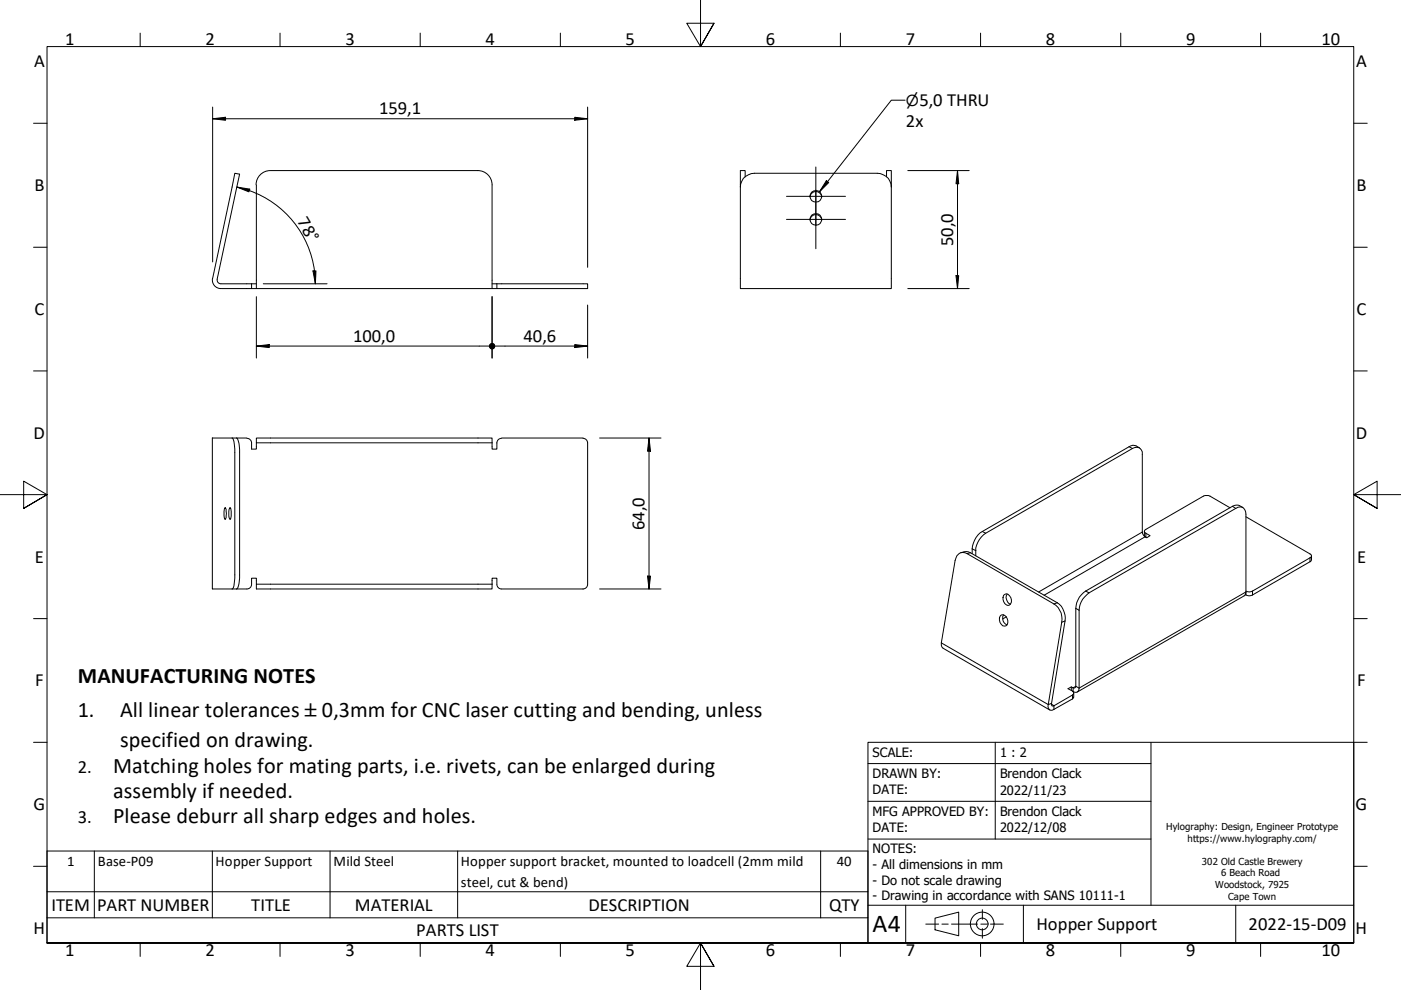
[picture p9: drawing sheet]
<svg xmlns="http://www.w3.org/2000/svg" width="297mm" height="210mm" viewBox="0 0 297 210" stroke-linecap="round" stroke-linejoin="round" font-family="sans-serif">
<!-- layer: Visible (Hylo) -->
<g fill="none" stroke="#000" stroke-width=".21">
<path d="M54.4 39.2v22M57.3 36.2a3 3 0 0 0-3 3M57.3 36.2h44M101.3 36.2a3 3 0 0 1 3 3M104.3 39.2v22M157 39.7a2.89 2.89 0 0 1 3-3h26a2.98 2.98 0 0 1 3 3M158 37.5v-1.3h-1v25h32v-25h-1v1.3M45.1 59a1.81 1.81 0 0 0 1.8 2.2h6.4v-1M45.1 59l4.7-22.3 1 .2-4.8 22.5 .4 .6 .4 .2h7.6M171.8 41.8a1.24 1.24 0 0 1 1.2-1.2 1.24 1.24 0 0 1 1.2 1.2M171.8 46.6a1.24 1.24 0 0 1 1.2-1.1 1.24 1.24 0 0 1 1.2 1.1M53.3 61.2h52"/>
<path d="M104.3 60.2h20.3v1h-19.3M105.3 60.2v1M49.2 92.9l.4 .7 .2 1.6v27.4l-.1 1.1a1.13 1.13 0 0 1-.5 1.2M50.2 92.9l.5 1.1 .1 1.2v27.4l-.1 1.1a1.29 1.29 0 0 1-.5 1.2M52.3 92.9h-7.3v32h7.3M52.4 92.9a.98 .98 0 0 1 .9 1M53.3 93.9v1.3h1.1v-1.3M54.4 92.9h49.9v1h-49.9zM104.3 93.9v1.3h1v-1.3M106.3 92.9a.98 .98 0 0 0-1 1M106.4 92.9h17.2M123.6 92.9a.98 .98 0 0 1 1 1"/>
<path d="M124.6 93.9v30a.98 .98 0 0 1-1 1M241.6 95a1.83 1.83 0 0 0-2.2-.3l-31.1 18a4.9 4.9 0 0 0-2.2 4.7M47.6 107.7h.2a3.1 3.1 0 0 1 0 2.4l-.3-.7zM48.7 107.7h.1a3.1 3.1 0 0 1 0 2.4l-.3-.7v-1zM203.7 117.2a2.13 2.13 0 0 1 2 0l18.5 10.6a3.9 3.9 0 0 1 1.6 3.9l-2.9 17.4 .1 .5h.5l3.9-2.2a.46 .46 0 0 0 .2-.5 .46 .46 0 0 0-.2-.4M242.6 112.7v.8l.4 .4M260.8 107.7l-4.3-2.5-1-.1-12.5 7.1-.3 .2v.5l1.1 .7-.7 .4-.3-.2-.4-.4-.2-.6v-16.4a1.3 1.3 0 0 0-.6-1.4 1.3 1.3 0 0 0-1.5 .1l-31.1 18a4.9 4.9 0 0 0-2.1 4.7M263.5 107.6a1.8 1.8 0 0 0-2.2-.2l-31.1 17.9a4.4 4.4 0 0 0-2.1 3.7v16.5a.38 .38 0 0 1-.6 .3l-.4-.2-.7 .4 1 .5M264.2 109.6l13.5 7.8 .4 .5-.4 .4-12.1 7a1.38 1.38 0 0 1-1.4 0M278.1 117.9l-.1 1-.3 .2-12.1 7a1.42 1.42 0 0 1-1.6 0M54.4 123.9v-1.3h-1.1v1.3a.98 .98 0 0 1-.9 1M54.4 123.9h49.9v1h-49.9z"/>
<path d="M104.3 123.9v-1.3h1v1.3a.98 .98 0 0 0 1 1M106.4 124.9h17.2M212.3 130.4a1.34 1.34 0 0 1 1.3 .8 1.34 1.34 0 0 1-.3 1.5 1.33 1.33 0 0 1-1.3-.6 1.33 1.33 0 0 1 0-1.4zM212.8 130.3a1.51 1.51 0 0 0 .7 2.2M212.8 126.2l.2-.2a1.06 1.06 0 0 1 1.4 1.2 .95 .95 0 0 1-.7 1.2 1.59 1.59 0 0 1-.9-2.2zM213.6 126a1.55 1.55 0 0 0 .6 2.1M227.1 145.6v.8M227.4 146.5a.79 .79 0 0 0 .9 .3 .79 .79 0 0 0 .5-.9v-16.5a4.7 4.7 0 0 1 2.1-3.7l31.1-17.9a1.31 1.31 0 0 1 1.5-.2 1.31 1.31 0 0 1 .7 1.4v16.5l-.2 .6-35.6 20.6M227.6 147v.8l-.2 .4-4.3 2.4a.81 .81 0 0 1-.8-.4 .81 .81 0 0 1-.1-.8l2.9-17.5a3.7 3.7 0 0 0-1.6-3.8l-18.5-10.7a1.51 1.51 0 0 0-2.3 .9l-3.1 18 .1 .9 22.9 13.3"/>
<circle cx="173" cy="41.6" r="1.26"/>
<circle cx="173" cy="46.5" r="1.26"/>
</g>
<!-- layer: Visible Narrow (Hylo) -->
<g fill="none" stroke="#000" stroke-width=".21">
<path d="M239.4 94.7l.7 .4M205.7 117.2l-.7 .2M206.1 116.4l.8 .3M208.3 112.7l.7 .4M242.2 112.8l-22 12.7M242.8 113.8l-21.4 12.4M243 113.1v.8M261.3 107.4l.7 .4M277.7 118.3v.8M199.6 136.3l22.6 13.1 .7-.3M213.4 130.8l-.8 .4M224.2 127.8l-.7 .3"/>
<path d="M225.8 131.7l-.7 .2M228.1 129l.7 .4M230.2 125.3l.7 .4M264.2 126.1v-.6l-35.4 20.4-.7-.4-.6 .3v.9M265.6 125.3v.8M222.9 149.3l.6 .3v.8M227.4 147.4v.8"/>
</g>
<!-- layer: Symbol (Hylo) -->
<path d="M175.2 38.3l.5 .4-2 2zM191.9 21.2h-2.9l-15.3 19.5M10 189.1h174v-8.7h-174v14.2M10 194.6v5.3h174v-5.3M20 180.4v14.2M45 180.4v14.2M70 180.4v14.2M97 180.4v14.2M174 180.4v14.2M184 189.1v5.5h-174" fill="none" stroke="#000" stroke-width=".21"/>
<!-- layer: Border (Hylo) -->
<g fill="none" stroke="#000" stroke-width=".21">
<path d="M148.5 -.1v10l-2.9-5h5.8l-2.9 5 2.9-5M29.7 7v2.9M59.4 7v2.9M89.1 7v2.9M118.8 7v2.9M178.2 7v2.9M207.9 7v2.9M237.6 7v2.9M267.3 7v2.9M7.1 26.1h2.9M287 26.1h2.9M7.1 52.4h2.9"/>
<path d="M287 52.4h2.9M7.1 78.6h2.9M287 78.6h2.9M0 104.9h10l-5-2.9v5.8l5-2.9-5 2.9M297 104.9h-10l5-2.9v5.8l-5-2.9 5 2.9M7.1 131.2h2.9M287 131.2h2.9M7.1 157.4h2.9M287 157.4h2.9M7.1 183.7h2.9M10 199.9v-190h277v190h-277h277M29.7 199.9v2.9"/>
<path d="M59.4 199.9v2.9M89.1 199.9v2.9M118.8 199.9v2.9M178.2 199.9v2.9M207.9 199.9v2.9M237.6 199.9v2.9M267.3 199.9v2.9M287 183.7h2.9M151.4 204.9l-2.9-5 2.9 5h-5.8l2.9-5v10"/>
</g>
<!-- layer: Title (Hylo) -->
<g fill="none" stroke="#000" stroke-width=".21">
<path d="M184 157.4h103v42.5h-103zM211 157.4v20.5M244 157.4v34.5M184 177.9h60M184 169.9h60M184 161.9h60M184 191.9h103M192 191.9v8M196.3 195.9h2.7M198.2 194.7l5.1-1.3v5l-5.1-1.3zM199.7 195.9h1.3M201.7 195.9h5.6"/>
<path d="M208 195.9h1.3M208.3 192.9v2M208.3 196.9v2M210 195.9h2.7M217 191.9v8M262 191.9v8"/>
<circle cx="208.2" cy="195.9" r="2.51"/>
<circle cx="208.2" cy="195.9" r="1.24"/>
</g>
<!-- layer: Dimension (Hylo) -->
<g fill="none" stroke="#000" stroke-width=".21">
<path d="M45.1 25.2l2.7-.3v.6zM45.1 25.2h79.5M45.1 22.7v32.8M50.2 39.7l2.8 .4-.2 .6zM50.2 39.7l2.6 .7M121.9 24.9l2.7 .3-2.7 .3zM124.6 22.7v34M192.5 36.2h13M203 36.2l.3 2.8h-.6zM203 36.2v25M52.9 40.4a21 21 0 0 1 14 19.8M66.4 57.4h.6l-.1 2.8z"/>
<path d="M202.7 58.5h.6l-.3 2.7zM54.4 73.4l2.7-.3v.6zM54.4 73.4h49.2M54.4 62.9v13M55.8 60.2h13.5M104.3 62.9v13M105 73.4h19.6M121.9 73.1l2.7 .3-2.7 .3zM124.6 64.7v11.2M192.5 61.2h13M127.1 92.9h13M137.6 92.9l.3 2.8h-.6z"/>
<path d="M137.6 92.9v32M127.1 124.9h13M137.3 122.1h.6l-.3 2.8z"/>
</g>
<g fill="#000">
<path d="M45.1 25.2l2.7-.3v.6z" fill-rule="evenodd"/>
<path d="M121.9 24.9l2.7 .3-2.7 .3z" fill-rule="evenodd"/>
<path d="M203 36.2l.3 2.8h-.6z" fill-rule="evenodd"/>
<path d="M50.2 39.7l2.8 .4-.2 .6z" fill-rule="evenodd"/>
<path d="M66.4 57.4h.6l-.1 2.8z" fill-rule="evenodd"/>
<path d="M202.7 58.5h.6l-.3 2.7z" fill-rule="evenodd"/>
<path d="M54.4 73.4l2.7-.3v.6z" fill-rule="evenodd"/>
<path d="M121.9 73.1l2.7 .3-2.7 .3z" fill-rule="evenodd"/>
<path d="M137.6 92.9l.3 2.8h-.6z" fill-rule="evenodd"/>
<path d="M137.3 122.1h.6l-.3 2.8z" fill-rule="evenodd"/>
<circle cx="104.3" cy="73.4" r=".71"/>
<circle cx="104.3" cy="73.4" r=".69"/>
</g>
<!-- layer: Center Mark (Hylo) -->
<path d="M173 35.4v12.5M166.8 41.6h12.5M166.8 46.5h12.5M173 40.3v12.4" fill="none" stroke="#000" stroke-width=".21"/>
<!-- layer: Symbol (Hylo) -->
<path d="M175.2 38.3l.5 .4-2 2z" fill-rule="evenodd" fill="#000"/>
<text font-size="5.5" x="185" y="197.6">A4</text>
<g font-size="4.7">
<text x="16.5" y="144.8">MANUFACTURING NOTES</text>
<text x="16.5" y="152.1">1.</text>
<text x="25.5" y="152.1">All linear tolerances</text>
<text x="68.3" y="152.1">0,3mm for CNC laser cutting and bending, unless</text>
<text x="25.5" y="158.4">specified on drawing.</text>
<text x="24" y="163.8">Matching holes for mating parts, i.e. rivets, can be enlarged during</text>
<text x="24" y="169.2">assembly if needed.</text>
<text x="24" y="174.6">Please deburr all sharp edges and holes.</text>
</g>
<g font-size="3.9">
<text x="13.8" y="9.5">1</text>
<text x="43.6" y="9.5">2</text>
<text x="73.3" y="9.5">3</text>
<text x="102.9" y="9.5">4</text>
<text x="132.7" y="9.5">5</text>
<text x="162.4" y="9.5">6</text>
<text x="192" y="9.5">7</text>
<text x="221.7" y="9.5">8</text>
<text x="251.5" y="9.5">9</text>
<text x="280.2" y="9.5">10</text>
<text x="7.2" y="14.3">A</text>
<text x="287.5" y="14.3">A</text>
<text x="194.9" y="22.5">5,0 THRU</text>
<text x="80.4" y="24.2">159,1</text>
<text x="192.1" y="26.9">2x</text>
<text x="7.3" y="40.5">B</text>
<text x="287.6" y="40.5">B</text>
<text x="62.9" y="47" transform="rotate(59 62.9 47)">78°</text>
<text x="202.1" y="52.2" transform="rotate(-90 202.1 52.2)">50,0</text>
<text x="7.3" y="66.8">C</text>
<text x="287.6" y="66.8">C</text>
<text x="74.9" y="72.4">100,0</text>
<text x="111" y="72.4">40,6</text>
<text x="7.1" y="93">D</text>
<text x="287.5" y="93">D</text>
<text x="136.7" y="112.4" transform="rotate(-90 136.7 112.4)">64,0</text>
<text x="7.4" y="119.3">E</text>
<text x="287.7" y="119.3">E</text>
<text x="7.4" y="145.5">F</text>
<text x="287.7" y="145.5">F</text>
<text x="64.6" y="152.1">±</text>
<text x="16.5" y="163.8">2.</text>
<text x="7.1" y="171.8">G</text>
<text x="287.4" y="171.8">G</text>
<text x="16.5" y="174.6">3.</text>
<text x="10.9" y="193.1">ITEM</text>
<text x="20.6" y="193.1">PART NUMBER</text>
<text x="53.3" y="193.1">TITLE</text>
<text x="75.2" y="193.1">MATERIAL</text>
<text x="124.8" y="193.1">DESCRIPTION</text>
<text x="175.8" y="193.1">QTY</text>
<text x="219.8" y="197.2">Hopper Support</text>
<text x="264.7" y="197.2">2022-15-D09</text>
<text x="7.1" y="198">H</text>
<text x="13.8" y="202.8">1</text>
<text x="43.6" y="202.8">2</text>
<text x="73.3" y="202.8">3</text>
<text x="88.3" y="198.5">PARTS LIST</text>
<text x="102.9" y="202.8">4</text>
<text x="132.7" y="202.8">5</text>
<text x="162.4" y="202.8">6</text>
<text x="192" y="202.8">7</text>
<text x="221.7" y="202.8">8</text>
<text x="251.5" y="202.8">9</text>
<text x="280.2" y="202.8">10</text>
<text x="287.4" y="198">H</text>
</g>
<text font-size="3.2" x="192.1" y="22.5">⌀</text>
<g font-size="3.1">
<text x="14.2" y="183.6">1</text>
<text x="20.8" y="183.6">Base-P09</text>
<text x="45.7" y="183.6">Hopper Support</text>
<text x="70.7" y="183.7">Mild Steel</text>
<text x="97.7" y="183.7">Hopper support bracket, mounted to loadcell (2mm mild</text>
<text x="177.4" y="183.6">40</text>
<text x="97.7" y="188">steel, cut &amp; bend)</text>
</g>
<g font-size="2.7">
<text x="185" y="160.4">SCALE:</text>
<text x="212" y="160.4">1 : 2</text>
<text x="185" y="164.9">DRAWN BY:</text>
<text x="212" y="165">Brendon Clack</text>
<text x="185" y="168.4">DATE:</text>
<text x="185" y="172.9">MFG APPROVED BY:</text>
<text x="212" y="173">Brendon Clack</text>
<text x="212" y="168.5">2022/11/23</text>
<text x="185" y="176.4">DATE:</text>
<text x="212" y="176.5">2022/12/08</text>
<text x="185" y="180.9">NOTES:</text>
<text x="185" y="184.2">- All dimensions in mm</text>
<text x="185" y="187.6">- Do not scale drawing</text>
<text x="185" y="190.9">- Drawing in accordance with SANS 10111-1</text>
</g>
<g font-size="2">
<text x="247.3" y="176">Hylography: Design, Engineer Prototype</text>
<text x="251.8" y="178.5">https://www.hylography.com/</text>
<text x="254.8" y="183.4">302 Old Castle Brewery</text>
<text x="258.9" y="185.8">6 Beach Road</text>
<text x="257.6" y="188.3">Woodstock, 7925</text>
<text x="260.4" y="190.8">Cape Town</text>
</g>
</svg>
